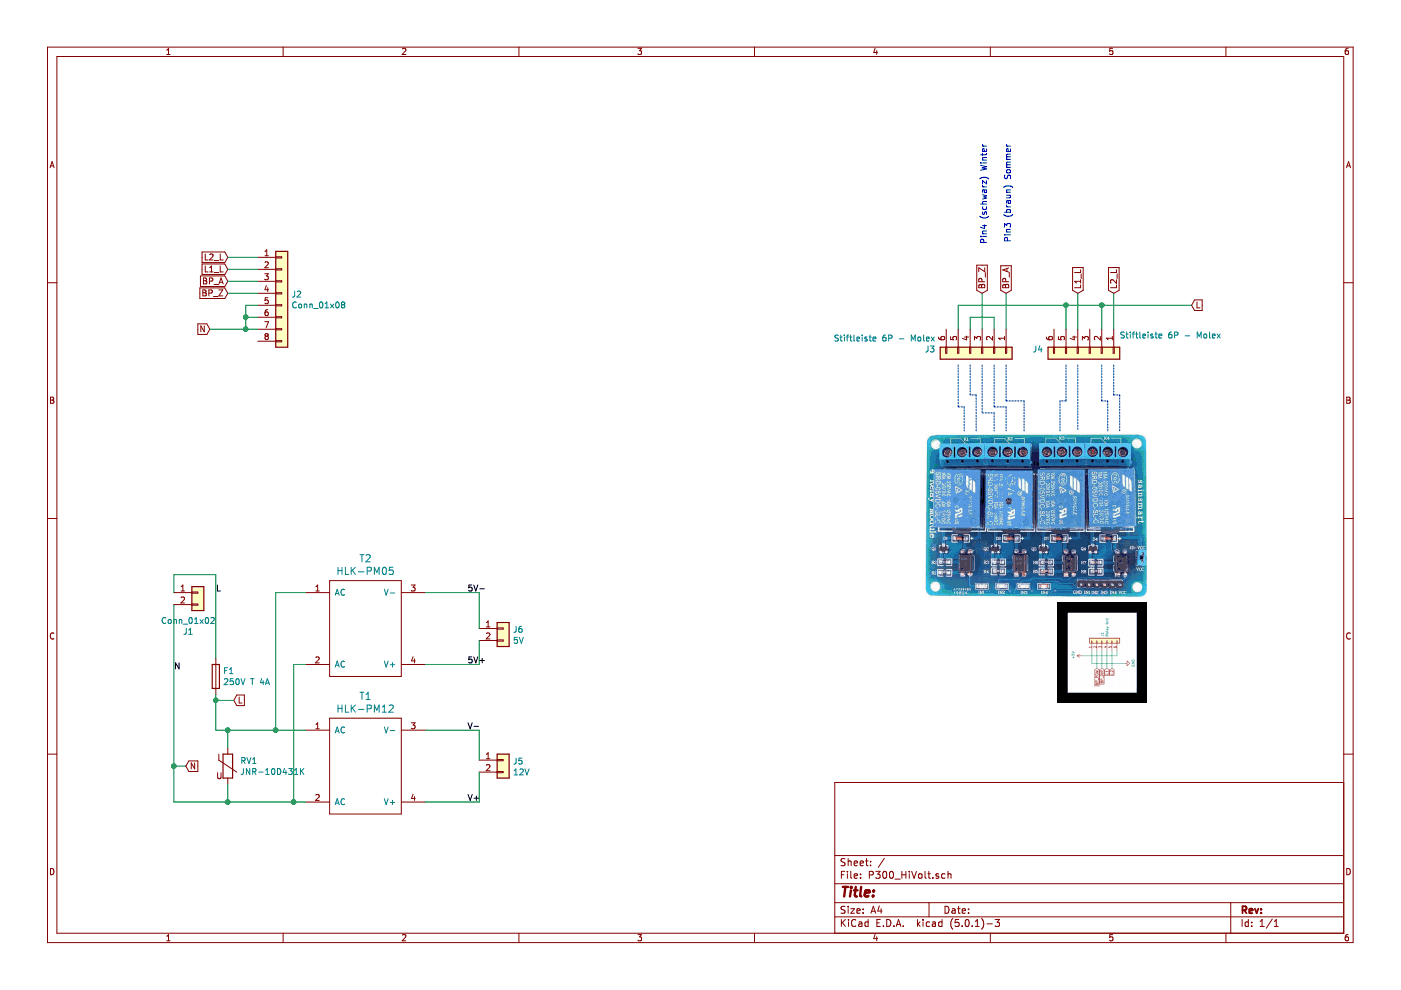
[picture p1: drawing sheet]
EESchema Schematic File Version 4
LIBS:P300_HiVolt-cache
EELAYER 26 0
EELAYER END
$Descr A4 11693 8268
encoding utf-8
Sheet 1 1
Title ""
Date ""
Rev ""
Comp ""
Comment1 ""
Comment2 ""
Comment3 ""
Comment4 ""
$EndDescr
$Comp
L P300_HiVolt-rescue:Fuse-Device F1
U 1 1
P 1800 5650
F 0 "F1" H 1860 5696 50  0000 L CNN
F 1 "250V T 4A" H 1860 5605 50  0000 L CNN
F 2 "Fuse:Fuseholder_TR5_Littlefuse_No560_No460" V 1730 5650 50  0001 C CNN
F 3 "~" H 1800 5650 50  0001 C CNN
	1    1800 5650
	1    0    0    -1  
$EndComp
$Comp
L P300_HiVolt-rescue:Conn_01x06-Connector_Generic J3
U 1 1
P 8200 2950
F 0 "J3" V 8166 2562 50  0000 R CNN
F 1 "Stiftleiste 6P - Molex" V 8075 2562 50  0000 R CNN
F 2 "Connectors_Molex:Molex_MiniFit-JR-5556-06A_2x03x4.20mm_Straight" H 8200 2950 50  0001 C CNN
F 3 "~" H 8200 2950 50  0001 C CNN
	1    8200 2950
	0    1    1    0   
$EndComp
$Comp
L P300_HiVolt-rescue:Conn_01x06-Connector_Generic J4
U 1 1
P 9100 2950
F 0 "J4" V 9066 2562 50  0000 R CNN
F 1 "Stiftleiste 6P - Molex" V 8950 4050 50  0000 R CNN
F 2 "Connectors_Molex:Molex_MiniFit-JR-5556-06A_2x03x4.20mm_Straight" H 9100 2950 50  0001 C CNN
F 3 "~" H 9100 2950 50  0001 C CNN
	1    9100 2950
	0    1    1    0   
$EndComp
$Comp
L P300_HiVolt-rescue:Conn_01x02-Connector_Generic J1
U 1 1
P 1650 4950
F 0 "J1" H 1570 4625 50  0000 C CNN
F 1 "Conn_01x02" H 1570 4716 50  0000 C CNN
F 2 "Connector_Molex:Molex_Mini-Fit_Jr_5566-02A_2x01_P4.20mm_Vertical" H 1650 4950 50  0001 C CNN
F 3 "~" H 1650 4950 50  0001 C CNN
	1    1650 4950
	1    0    0    -1  
$EndComp
$Comp
L P300_HiVolt-rescue:Conn_01x08-Connector_Generic J2
U 1 1
P 2350 2450
F 0 "J2" H 2430 2442 50  0000 L CNN
F 1 "Conn_01x08" H 2430 2351 50  0000 L CNN
F 2 "Connector_Molex:Molex_Mini-Fit_Jr_5566-08A_2x04_P4.20mm_Vertical" H 2350 2450 50  0001 C CNN
F 3 "~" H 2350 2450 50  0001 C CNN
	1    2350 2450
	1    0    0    -1  
$EndComp
Wire Wire Line
	1800 5800 1800 5850
Wire Wire Line
	1450 6700 1900 6700
$Comp
L mardah_power_supply:HLK-PM12 T1
U 1 1
P 2750 6000
F 0 "T1" H 3050 6187 60  0000 C CNN
F 1 "HLK-PM12" H 3050 6081 60  0000 C CNN
F 2 "mardah_power_supply:HLK-PM12" H 2750 6000 60  0001 C CNN
F 3 "" H 2750 6000 60  0000 C CNN
	1    2750 6000
	1    0    0    -1  
$EndComp
Wire Wire Line
	1800 6100 1900 6100
Text Label 1450 5600 0    50   ~ 0
N
$Comp
L P300_HiVolt-rescue:Conn_01x02-Connector_Generic J5
U 1 1
P 4200 6350
F 0 "J5" H 4280 6342 50  0000 L CNN
F 1 "12V" H 4280 6251 50  0000 L CNN
F 2 "Connector_Molex:Molex_KK-254_AE-6410-02A_1x02_P2.54mm_Vertical" H 4200 6350 50  0001 C CNN
F 3 "~" H 4200 6350 50  0001 C CNN
	1    4200 6350
	1    0    0    -1  
$EndComp
Wire Wire Line
	3550 6100 4000 6100
Wire Wire Line
	4000 6100 4000 6350
Wire Wire Line
	4000 6450 4000 6700
Wire Wire Line
	4000 6700 3550 6700
Text Label 3900 6100 0    50   ~ 0
V-
Text Label 3900 6700 0    50   ~ 0
V+
Text GLabel 9950 2550 2    50   Input ~ 0
L
Text GLabel 1950 5850 2    50   Input ~ 0
L
Wire Wire Line
	1950 5850 1800 5850
Connection ~ 1800 5850
Wire Wire Line
	1800 5850 1800 6100
Text GLabel 9300 2450 1    50   Input ~ 0
L2_L
Text GLabel 9000 2450 1    50   Input ~ 0
L1_L
Text GLabel 8400 2450 1    50   Input ~ 0
BP_A
Text GLabel 8200 2450 1    50   Input ~ 0
BP_Z
Text GLabel 1900 2150 0    50   Input ~ 0
L2_L
Text GLabel 1900 2250 0    50   Input ~ 0
L1_L
Text GLabel 1900 2350 0    50   Input ~ 0
BP_A
Text GLabel 1900 2450 0    50   Input ~ 0
BP_Z
Text GLabel 1550 6400 2    50   Input ~ 0
N
Wire Wire Line
	1550 6400 1450 6400
Connection ~ 1450 6400
Wire Wire Line
	1450 6400 1450 6700
Text GLabel 1750 2750 0    50   Input ~ 0
N
Wire Wire Line
	1750 2750 2050 2750
Wire Wire Line
	2150 2650 2050 2650
Wire Wire Line
	2050 2650 2050 2750
Connection ~ 2050 2750
Wire Wire Line
	2050 2750 2150 2750
Wire Wire Line
	2150 2550 2050 2550
Wire Wire Line
	2050 2550 2050 2650
Connection ~ 2050 2650
Wire Wire Line
	1900 2450 2150 2450
Wire Wire Line
	1900 2350 2150 2350
Wire Wire Line
	1900 2250 2150 2250
Wire Wire Line
	1900 2150 2150 2150
Wire Wire Line
	8100 2750 8100 2650
Wire Wire Line
	9000 2450 9000 2750
Wire Wire Line
	9300 2450 9300 2750
$Comp
L P300_HiVolt-rescue:Varistor-Device RV1
U 1 1
P 1900 6400
F 0 "RV1" H 2003 6446 50  0000 L CNN
F 1 "JNR-10D431K" H 2003 6355 50  0000 L CNN
F 2 "Varistor:RV_Disc_D12mm_W7.5mm_P7.5mm" V 1830 6400 50  0001 C CNN
F 3 "~" H 1900 6400 50  0001 C CNN
	1    1900 6400
	1    0    0    -1  
$EndComp
$Comp
L mardah_power_supply:HLK-PM12 T2
U 1 1
P 2750 4850
F 0 "T2" H 3050 5037 60  0000 C CNN
F 1 "HLK-PM05" H 3050 4931 60  0000 C CNN
F 2 "mardah_power_supply:HLK-PM12" H 2750 4850 60  0001 C CNN
F 3 "" H 2750 4850 60  0000 C CNN
	1    2750 4850
	1    0    0    -1  
$EndComp
Wire Wire Line
	2550 5550 2450 5550
Wire Wire Line
	2450 5550 2450 6700
Connection ~ 2450 6700
Wire Wire Line
	2450 6700 2550 6700
Wire Wire Line
	2550 4950 2300 4950
Wire Wire Line
	2300 4950 2300 6100
Connection ~ 2300 6100
Wire Wire Line
	2300 6100 2550 6100
$Comp
L P300_HiVolt-rescue:Conn_01x02-Connector_Generic J6
U 1 1
P 4200 5250
F 0 "J6" H 4280 5242 50  0000 L CNN
F 1 "5V" H 4280 5151 50  0000 L CNN
F 2 "Connector_Molex:Molex_KK-254_AE-6410-02A_1x02_P2.54mm_Vertical" H 4200 5250 50  0001 C CNN
F 3 "~" H 4200 5250 50  0001 C CNN
	1    4200 5250
	1    0    0    -1  
$EndComp
Wire Wire Line
	4000 4950 3550 4950
Wire Wire Line
	3550 5550 4000 5550
Wire Wire Line
	4000 5550 4000 5350
Wire Wire Line
	4000 4950 4000 5250
Wire Wire Line
	1900 6250 1900 6100
Connection ~ 1900 6100
Wire Wire Line
	1900 6100 2300 6100
Wire Wire Line
	1900 6550 1900 6700
Connection ~ 1900 6700
Wire Wire Line
	1900 6700 2450 6700
Text Label 3900 4950 0    50   ~ 0
5V-
Text Label 3900 5550 0    50   ~ 0
5V+
Wire Wire Line
	1450 5050 1450 6400
Wire Wire Line
	1800 5500 1800 4800
Wire Wire Line
	1800 4800 1450 4800
Wire Wire Line
	1450 4800 1450 4950
Text Label 1800 4950 0    50   ~ 0
L
Wire Wire Line
	8900 2750 8900 2550
Wire Wire Line
	9200 2750 9200 2550
Connection ~ 9200 2550
Wire Wire Line
	9200 2550 9950 2550
Wire Wire Line
	8000 2750 8000 2550
Wire Wire Line
	8300 2650 8300 2750
Wire Wire Line
	8100 2650 8300 2650
Wire Wire Line
	8200 2750 8200 2450
Wire Wire Line
	8400 2450 8400 2750
Connection ~ 8900 2550
Wire Wire Line
	8900 2550 9200 2550
Wire Notes Line
	8000 3050 8000 3400
Wire Notes Line
	8000 3400 8050 3400
Wire Notes Line
	8050 3400 8050 3600
Wire Notes Line
	8150 3600 8150 3300
Wire Notes Line
	8150 3300 8100 3300
Wire Notes Line
	8100 3300 8100 3050
Wire Notes Line
	8300 3050 8300 3400
Wire Notes Line
	8300 3400 8400 3400
Wire Notes Line
	8400 3400 8400 3600
Wire Notes Line
	8200 3050 8200 3450
Wire Notes Line
	8200 3450 8300 3450
Wire Notes Line
	8300 3450 8300 3600
Wire Notes Line
	8400 3050 8400 3350
Wire Notes Line
	8400 3350 8550 3350
Wire Notes Line
	8550 3350 8550 3600
Wire Wire Line
	8000 2550 8900 2550
Wire Notes Line
	8900 3050 8900 3350
Wire Notes Line
	8900 3350 8850 3350
Wire Notes Line
	8850 3350 8850 3600
Wire Notes Line
	9000 3050 9000 3600
Wire Notes Line
	9200 3050 9200 3350
Wire Notes Line
	9200 3350 9250 3350
Wire Notes Line
	9250 3350 9250 3600
Wire Notes Line
	9300 3050 9300 3300
Wire Notes Line
	9300 3300 9350 3300
Wire Notes Line
	9350 3300 9350 3600
Text Notes 8450 1200 3    50   ~ 0
Pin3 (braun) Sommer
Text Notes 8250 1200 3    50   ~ 0
Pin4 (schwarz) Winter
$EndSCHEMATC
